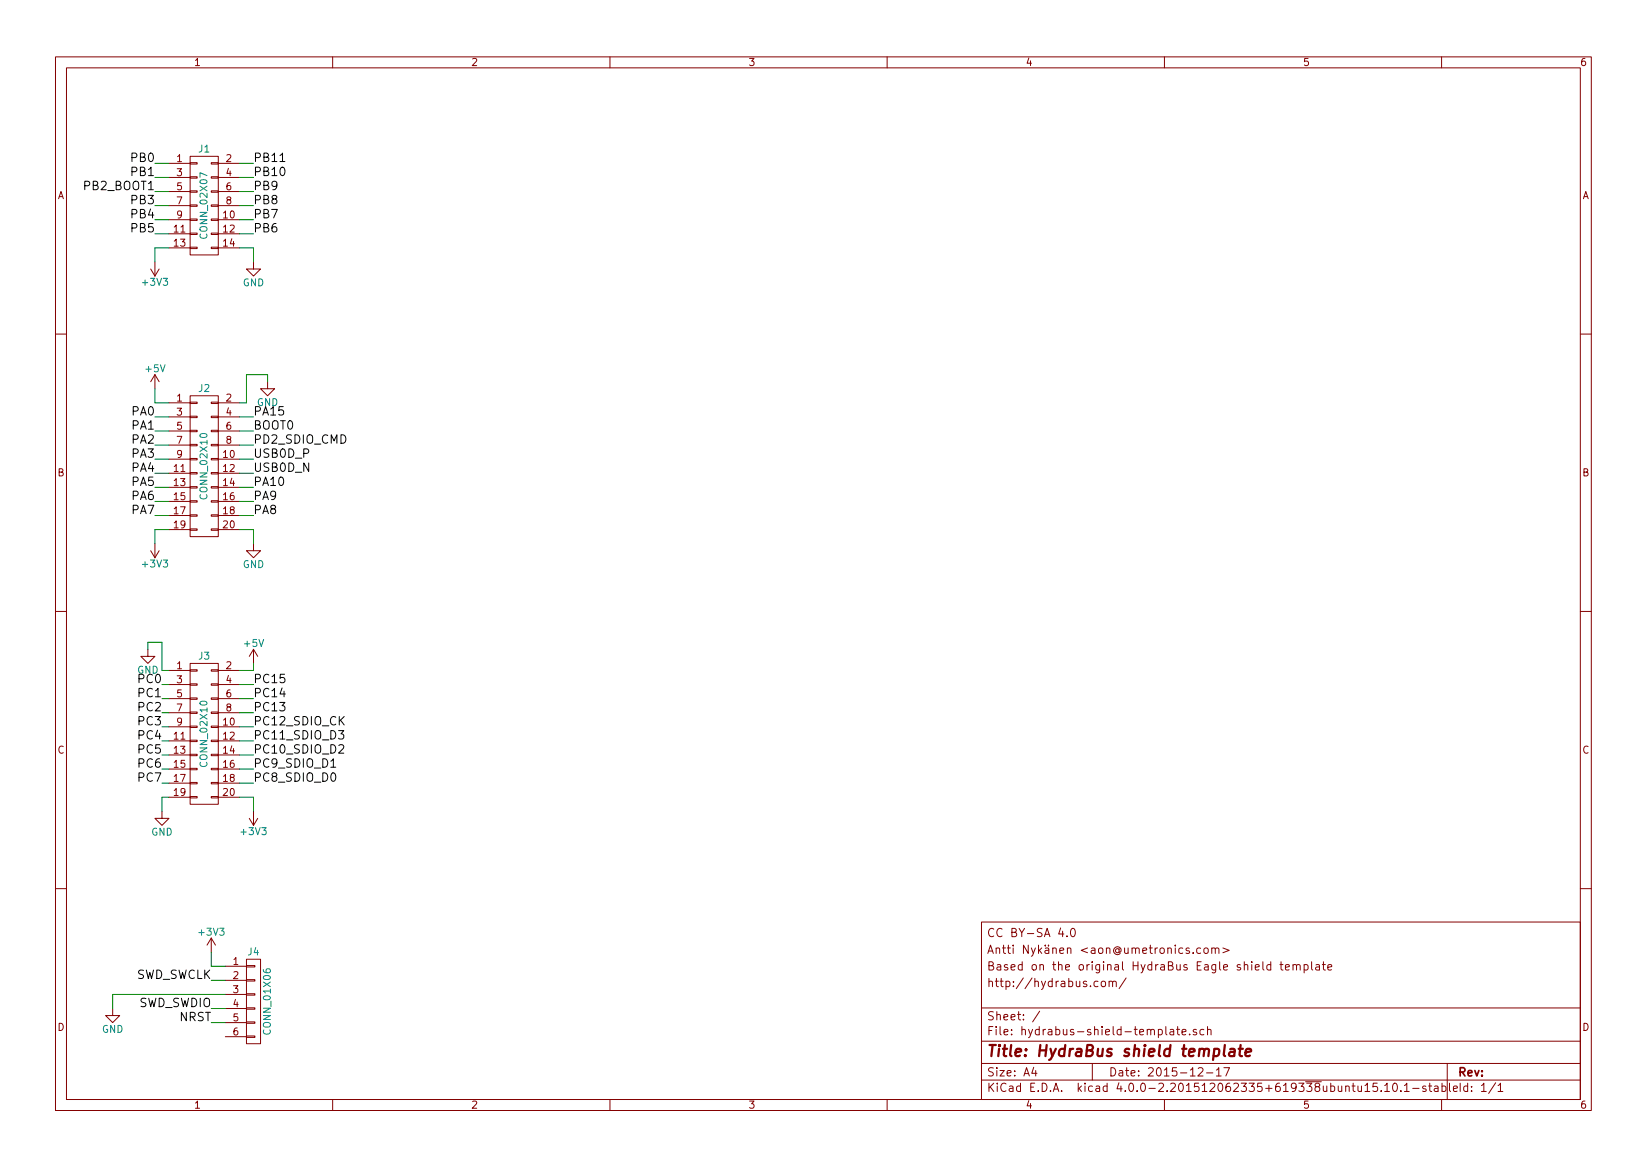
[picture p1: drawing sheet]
EESchema Schematic File Version 2
LIBS:power
LIBS:device
LIBS:transistors
LIBS:conn
LIBS:linear
LIBS:regul
LIBS:74xx
LIBS:cmos4000
LIBS:adc-dac
LIBS:memory
LIBS:xilinx
LIBS:microcontrollers
LIBS:dsp
LIBS:microchip
LIBS:analog_switches
LIBS:motorola
LIBS:texas
LIBS:intel
LIBS:audio
LIBS:interface
LIBS:digital-audio
LIBS:philips
LIBS:display
LIBS:cypress
LIBS:siliconi
LIBS:opto
LIBS:atmel
LIBS:contrib
LIBS:valves
LIBS:hydrabus-shield-template-cache
EELAYER 25 0
EELAYER END
$Descr A4 11693 8268
encoding utf-8
Sheet 1 1
Title "HydraBus shield template"
Date "2015-12-17"
Rev ""
Comp ""
Comment1 "http://hydrabus.com/"
Comment2 "Based on the original HydraBus Eagle shield template"
Comment3 "Antti Nykänen <aon@umetronics.com>"
Comment4 "CC BY-SA 4.0"
$EndDescr
$Comp
L CONN_02X10 J3
U 1 1
P 1450 5200
F 0 "J3" H 1450 5750 50  0000 C CNN
F 1 "CONN_02X10" V 1450 5200 50  0000 C CNN
F 2 "Pin_Headers:Pin_Header_Straight_2x10" H 1450 4000 50  0001 C CNN
F 3 "" H 1450 4000 50  0000 C CNN
	1    1450 5200
	1    0    0    -1  
$EndComp
$Comp
L CONN_02X10 J2
U 1 1
P 1450 3300
F 0 "J2" H 1450 3850 50  0000 C CNN
F 1 "CONN_02X10" V 1450 3300 50  0000 C CNN
F 2 "Pin_Headers:Pin_Header_Straight_2x10" H 1450 2100 50  0001 C CNN
F 3 "" H 1450 2100 50  0000 C CNN
	1    1450 3300
	1    0    0    -1  
$EndComp
$Comp
L CONN_02X07 J1
U 1 1
P 1450 1450
F 0 "J1" H 1450 1850 50  0000 C CNN
F 1 "CONN_02X07" V 1450 1450 50  0000 C CNN
F 2 "Pin_Headers:Pin_Header_Straight_2x07" H 1450 250 50  0001 C CNN
F 3 "" H 1450 250 50  0000 C CNN
	1    1450 1450
	1    0    0    -1  
$EndComp
$Comp
L CONN_01X06 J4
U 1 1
P 1800 7100
F 0 "J4" H 1800 7450 50  0000 C CNN
F 1 "CONN_01X06" V 1900 7100 50  0000 C CNN
F 2 "Pin_Headers:Pin_Header_Straight_1x06" H 1800 7100 50  0001 C CNN
F 3 "" H 1800 7100 50  0000 C CNN
	1    1800 7100
	1    0    0    -1  
$EndComp
$Comp
L GND #PWR01
U 1 1
P 1050 4600
F 0 "#PWR01" H 1050 4350 50  0001 C CNN
F 1 "GND" H 1050 4450 50  0000 C CNN
F 2 "" H 1050 4600 50  0000 C CNN
F 3 "" H 1050 4600 50  0000 C CNN
	1    1050 4600
	1    0    0    -1  
$EndComp
Text Label 1150 4850 2    60   ~ 0
PC0
Text Label 1150 4950 2    60   ~ 0
PC1
Text Label 1150 5050 2    60   ~ 0
PC2
Text Label 1150 5150 2    60   ~ 0
PC3
Text Label 1150 5250 2    60   ~ 0
PC4
Text Label 1150 5350 2    60   ~ 0
PC5
Text Label 1150 5450 2    60   ~ 0
PC6
Text Label 1150 5550 2    60   ~ 0
PC7
$Comp
L GND #PWR02
U 1 1
P 1150 5750
F 0 "#PWR02" H 1150 5500 50  0001 C CNN
F 1 "GND" H 1150 5600 50  0000 C CNN
F 2 "" H 1150 5750 50  0000 C CNN
F 3 "" H 1150 5750 50  0000 C CNN
	1    1150 5750
	1    0    0    -1  
$EndComp
Wire Wire Line
	1150 4850 1200 4850
Wire Wire Line
	1150 4950 1200 4950
Wire Wire Line
	1150 5050 1200 5050
Wire Wire Line
	1150 5150 1200 5150
Wire Wire Line
	1150 5250 1200 5250
Wire Wire Line
	1150 5350 1200 5350
Wire Wire Line
	1150 5450 1200 5450
Wire Wire Line
	1150 5550 1200 5550
$Comp
L +5V #PWR03
U 1 1
P 1800 4700
F 0 "#PWR03" H 1800 4550 50  0001 C CNN
F 1 "+5V" H 1800 4840 50  0000 C CNN
F 2 "" H 1800 4700 50  0000 C CNN
F 3 "" H 1800 4700 50  0000 C CNN
	1    1800 4700
	1    0    0    -1  
$EndComp
Wire Wire Line
	1150 4750 1200 4750
Wire Wire Line
	1150 5750 1150 5650
Wire Wire Line
	1150 5650 1200 5650
Wire Wire Line
	1700 4750 1800 4750
Wire Wire Line
	1800 4750 1800 4700
Text Label 1800 4850 0    60   ~ 0
PC15
Text Label 1800 4950 0    60   ~ 0
PC14
Text Label 1800 5150 0    60   ~ 0
PC12_SDIO_CK
Text Label 1800 5250 0    60   ~ 0
PC11_SDIO_D3
Text Label 1800 5350 0    60   ~ 0
PC10_SDIO_D2
Text Label 1800 5450 0    60   ~ 0
PC9_SDIO_D1
Text Label 1800 5550 0    60   ~ 0
PC8_SDIO_D0
Text Label 1800 5050 0    60   ~ 0
PC13
Wire Wire Line
	1700 4850 1800 4850
Wire Wire Line
	1700 4950 1800 4950
Wire Wire Line
	1700 5050 1800 5050
Wire Wire Line
	1700 5150 1800 5150
Wire Wire Line
	1700 5250 1800 5250
Wire Wire Line
	1700 5350 1800 5350
Wire Wire Line
	1700 5450 1800 5450
Wire Wire Line
	1700 5550 1800 5550
$Comp
L +3V3 #PWR04
U 1 1
P 1800 5750
F 0 "#PWR04" H 1800 5600 50  0001 C CNN
F 1 "+3V3" H 1800 5890 50  0000 C CNN
F 2 "" H 1800 5750 50  0000 C CNN
F 3 "" H 1800 5750 50  0000 C CNN
	1    1800 5750
	-1   0    0    1   
$EndComp
Wire Wire Line
	1700 5650 1800 5650
Wire Wire Line
	1800 5650 1800 5750
Wire Wire Line
	1150 4750 1150 4550
Wire Wire Line
	1150 4550 1050 4550
Wire Wire Line
	1050 4550 1050 4600
$Comp
L +5V #PWR05
U 1 1
P 1100 2750
F 0 "#PWR05" H 1100 2600 50  0001 C CNN
F 1 "+5V" H 1100 2890 50  0000 C CNN
F 2 "" H 1100 2750 50  0000 C CNN
F 3 "" H 1100 2750 50  0000 C CNN
	1    1100 2750
	1    0    0    -1  
$EndComp
Wire Wire Line
	1100 2750 1100 2850
Wire Wire Line
	1100 2850 1200 2850
$Comp
L GND #PWR06
U 1 1
P 1800 3850
F 0 "#PWR06" H 1800 3600 50  0001 C CNN
F 1 "GND" H 1800 3700 50  0000 C CNN
F 2 "" H 1800 3850 50  0000 C CNN
F 3 "" H 1800 3850 50  0000 C CNN
	1    1800 3850
	1    0    0    -1  
$EndComp
Wire Wire Line
	1700 3750 1800 3750
Wire Wire Line
	1800 3750 1800 3850
$Comp
L +3V3 #PWR07
U 1 1
P 1100 3850
F 0 "#PWR07" H 1100 3700 50  0001 C CNN
F 1 "+3V3" H 1100 3990 50  0000 C CNN
F 2 "" H 1100 3850 50  0000 C CNN
F 3 "" H 1100 3850 50  0000 C CNN
	1    1100 3850
	-1   0    0    1   
$EndComp
Wire Wire Line
	1200 3750 1100 3750
Wire Wire Line
	1100 3750 1100 3850
$Comp
L GND #PWR08
U 1 1
P 1900 2700
F 0 "#PWR08" H 1900 2450 50  0001 C CNN
F 1 "GND" H 1900 2550 50  0000 C CNN
F 2 "" H 1900 2700 50  0000 C CNN
F 3 "" H 1900 2700 50  0000 C CNN
	1    1900 2700
	1    0    0    -1  
$EndComp
Text Label 1100 2950 2    60   ~ 0
PA0
Text Label 1100 3050 2    60   ~ 0
PA1
Text Label 1100 3150 2    60   ~ 0
PA2
Text Label 1100 3250 2    60   ~ 0
PA3
Text Label 1100 3350 2    60   ~ 0
PA4
Text Label 1100 3450 2    60   ~ 0
PA5
Text Label 1100 3550 2    60   ~ 0
PA6
Text Label 1100 3650 2    60   ~ 0
PA7
Text Label 1800 2950 0    60   ~ 0
PA15
Wire Wire Line
	1700 2950 1800 2950
Wire Wire Line
	1700 2850 1750 2850
Wire Wire Line
	1750 2850 1750 2650
Wire Wire Line
	1750 2650 1900 2650
Wire Wire Line
	1900 2650 1900 2700
Text Label 1800 3050 0    60   ~ 0
BOOT0
Text Label 1800 3150 0    60   ~ 0
PD2_SDIO_CMD
Text Label 1800 3250 0    60   ~ 0
USB0D_P
Text Label 1800 3350 0    60   ~ 0
USB0D_N
Text Label 1800 3450 0    60   ~ 0
PA10
Text Label 1800 3550 0    60   ~ 0
PA9
Text Label 1800 3650 0    60   ~ 0
PA8
Wire Wire Line
	1700 3050 1800 3050
Wire Wire Line
	1700 3150 1800 3150
Wire Wire Line
	1700 3250 1800 3250
Wire Wire Line
	1700 3350 1800 3350
Wire Wire Line
	1700 3450 1800 3450
Wire Wire Line
	1700 3550 1800 3550
Wire Wire Line
	1700 3650 1800 3650
Text Label 1100 1150 2    60   ~ 0
PB0
Wire Wire Line
	1100 3650 1200 3650
Wire Wire Line
	1100 3550 1200 3550
Wire Wire Line
	1100 3450 1200 3450
Wire Wire Line
	1100 3350 1200 3350
Wire Wire Line
	1100 3250 1200 3250
Wire Wire Line
	1100 3150 1200 3150
Wire Wire Line
	1100 3050 1200 3050
Wire Wire Line
	1100 2950 1200 2950
Wire Wire Line
	1100 1150 1200 1150
Text Label 1100 1250 2    60   ~ 0
PB1
Wire Wire Line
	1100 1250 1200 1250
Text Label 1100 1350 2    60   ~ 0
PB2_BOOT1
Text Label 1100 1450 2    60   ~ 0
PB3
Text Label 1100 1550 2    60   ~ 0
PB4
Text Label 1100 1650 2    60   ~ 0
PB5
$Comp
L +3V3 #PWR09
U 1 1
P 1100 1850
F 0 "#PWR09" H 1100 1700 50  0001 C CNN
F 1 "+3V3" H 1100 1990 50  0000 C CNN
F 2 "" H 1100 1850 50  0000 C CNN
F 3 "" H 1100 1850 50  0000 C CNN
	1    1100 1850
	-1   0    0    1   
$EndComp
Wire Wire Line
	1100 1850 1100 1750
Wire Wire Line
	1100 1750 1200 1750
Wire Wire Line
	1100 1650 1200 1650
Wire Wire Line
	1100 1550 1200 1550
Wire Wire Line
	1100 1450 1200 1450
Wire Wire Line
	1100 1350 1200 1350
Text Label 1800 1150 0    60   ~ 0
PB11
Text Label 1800 1250 0    60   ~ 0
PB10
Text Label 1800 1350 0    60   ~ 0
PB9
Text Label 1800 1450 0    60   ~ 0
PB8
Text Label 1800 1550 0    60   ~ 0
PB7
Text Label 1800 1650 0    60   ~ 0
PB6
$Comp
L GND #PWR010
U 1 1
P 1800 1850
F 0 "#PWR010" H 1800 1600 50  0001 C CNN
F 1 "GND" H 1800 1700 50  0000 C CNN
F 2 "" H 1800 1850 50  0000 C CNN
F 3 "" H 1800 1850 50  0000 C CNN
	1    1800 1850
	1    0    0    -1  
$EndComp
Wire Wire Line
	1700 1750 1800 1750
Wire Wire Line
	1800 1750 1800 1850
Wire Wire Line
	1700 1150 1800 1150
Wire Wire Line
	1700 1250 1800 1250
Wire Wire Line
	1700 1350 1800 1350
Wire Wire Line
	1700 1450 1800 1450
Wire Wire Line
	1700 1550 1800 1550
Wire Wire Line
	1700 1650 1800 1650
$Comp
L +3V3 #PWR011
U 1 1
P 1500 6750
F 0 "#PWR011" H 1500 6600 50  0001 C CNN
F 1 "+3V3" H 1500 6890 50  0000 C CNN
F 2 "" H 1500 6750 50  0000 C CNN
F 3 "" H 1500 6750 50  0000 C CNN
	1    1500 6750
	1    0    0    -1  
$EndComp
Wire Wire Line
	1500 6750 1500 6850
Wire Wire Line
	1500 6850 1600 6850
Text Label 1500 6950 2    60   ~ 0
SWD_SWCLK
Wire Wire Line
	1500 6950 1600 6950
$Comp
L GND #PWR012
U 1 1
P 800 7150
F 0 "#PWR012" H 800 6900 50  0001 C CNN
F 1 "GND" H 800 7000 50  0000 C CNN
F 2 "" H 800 7150 50  0000 C CNN
F 3 "" H 800 7150 50  0000 C CNN
	1    800  7150
	1    0    0    -1  
$EndComp
Text Label 1500 7150 2    60   ~ 0
SWD_SWDIO
Text Label 1500 7250 2    60   ~ 0
NRST
Wire Wire Line
	800  7150 800  7050
Wire Wire Line
	800  7050 1600 7050
Wire Wire Line
	1500 7150 1600 7150
Wire Wire Line
	1500 7250 1600 7250
$EndSCHEMATC
